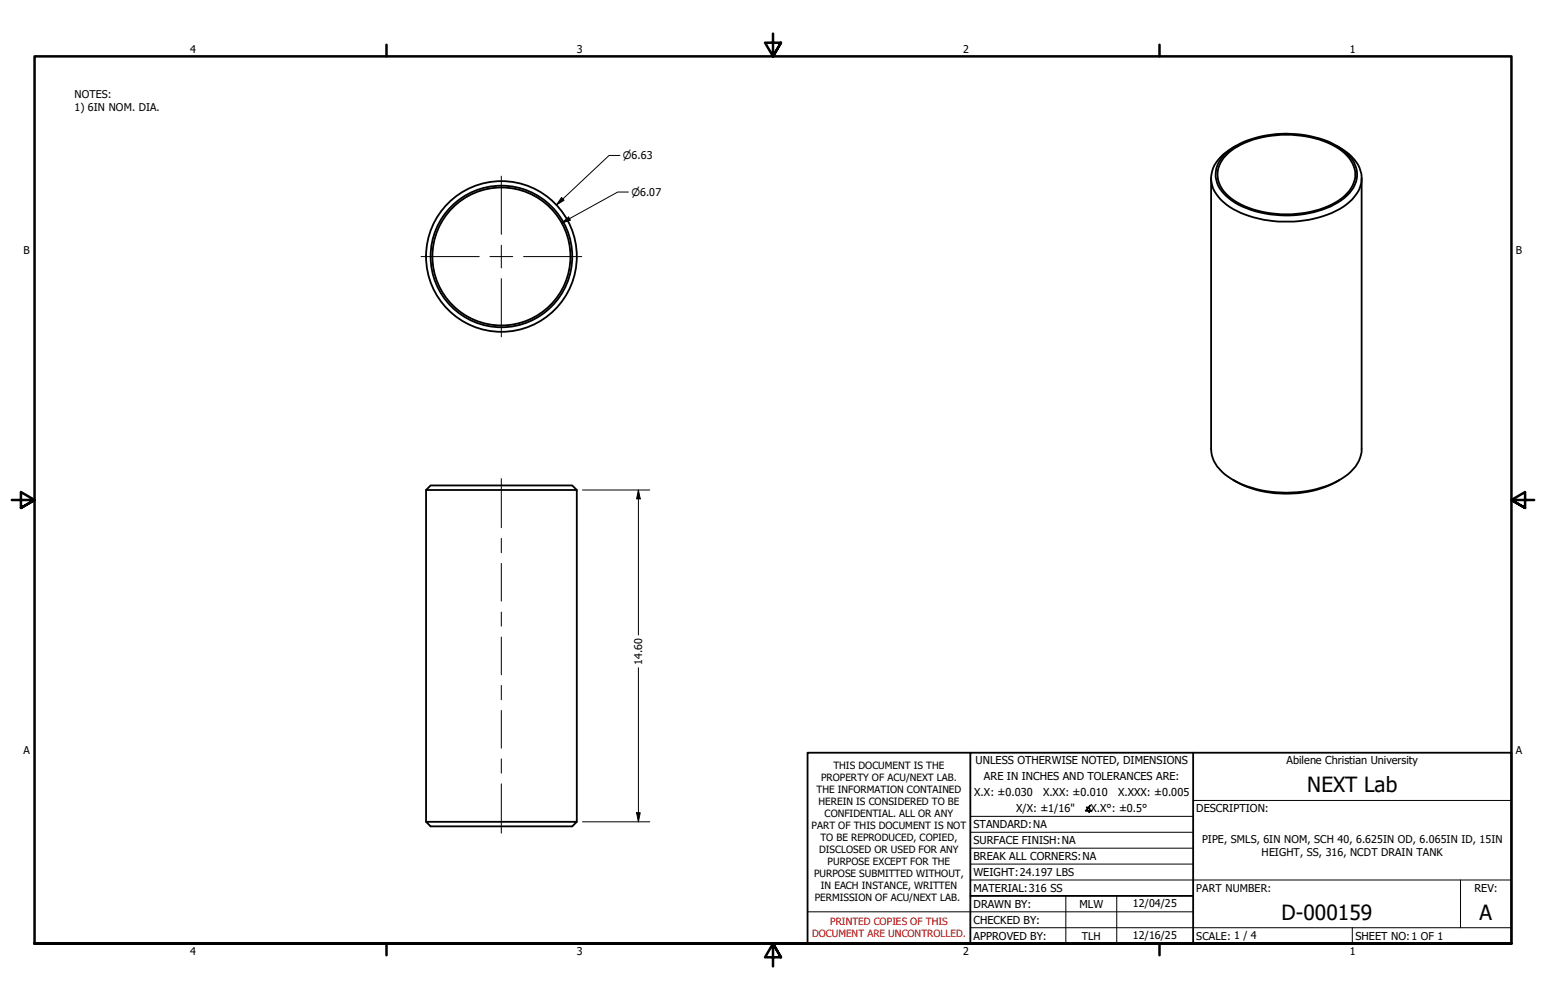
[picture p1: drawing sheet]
<svg xmlns="http://www.w3.org/2000/svg" width="432mm" height="279mm" viewBox="0 0 432 279" stroke-linecap="round" stroke-linejoin="round" font-family="sans-serif">
<!-- layer: Visible (ANSI) -->
<g fill="none" stroke="#000" stroke-width=".51">
<path d="M338.3 49.8v75.7a10.1 10.1 0 0 0 5.6 8.3 32.4 32.4 0 0 0 30.7 0 10.2 10.2 0 0 0 5.7-8.3v-75.7M341.9 43.2a23.9 23.9 0 0 1 15.8-5.8 28.8 28.8 0 0 1 16.3 3.7 9.2 9.2 0 0 1 5 8.2 10.4 10.4 0 0 1-6.3 7.8 30.7 30.7 0 0 1-27.6-.4 9.9 9.9 0 0 1-5.6-8.1 7.8 7.8 0 0 1 2.4-5.4zM342.4 43.4a21.9 21.9 0 0 1 14.2-5.6 26.5 26.5 0 0 1 18.9 4.9 7.3 7.3 0 0 1 1.8 9.9 17.7 17.7 0 0 1-11.3 6.6 28.8 28.8 0 0 1-22.1-3.8 7.8 7.8 0 0 1-3.1-9.7zM345.3 40.7a12.6 12.6 0 0 0-6.7 7.1 8.2 8.2 0 0 0 3.1 8.7 27.3 27.3 0 0 0 18.3 5.4 26.9 26.9 0 0 0 16.9-5.4 8.2 8.2 0 0 0 2.4-10.4 14.2 14.2 0 0 0-6-5.4M119 136.9h42.1M344.4 134.1a30.8 30.8 0 0 0 29.7 0M119 229.6h42.1l-1.3 1.3h-39.5zM119 229.6v-92.7l1.3-1.3h39.5l1.3 1.3v92.7"/>
<circle cx="140.1" cy="71.7" r="21.1"/>
<circle cx="140.1" cy="71.7" r="19.3"/>
<circle cx="140.1" cy="71.7" r="19.8"/>
</g>
<!-- layer: Border (ANSI) -->
<path d="M107.9 12.5v3.2M215.9 9.4v6.3l-2.2-3.8h4.4l-2.2 3.8 2.2-3.8M323.8 12.5v3.2M3.3 139.7h6.4l-3.9-2.2v4.4l3.9-2.2-3.9 2.2M428.5 139.7h-6.4l3.9-2.2v4.4l-3.9-2.2 3.9 2.2M9.7 263.7v-248h412.4v248h-412.4h412.4M107.9 263.7v3.2M218.1 267.5l-2.2-3.8 2.2 3.8h-4.4l2.2-3.8v6.3M323.8 263.7v3.2" fill="none" stroke="#000" stroke-width=".7"/>
<!-- layer: Title (ANSI) -->
<path d="M271 228.1h62.2M271 232.5h62.2M271 237h62.2M333.2 223.6h88.9M225.6 254.8h107.6M271 245.9h151.1M271 259.2h151.1M271 241.4h62.2M297.7 250.3v13.4M311.9 250.3v13.4M377.7 259.2v4.5M407.9 245.9v13.3" fill="none" stroke="#000" stroke-width=".28"/>
<path d="M271 210.3h-45.4v53.4h45.4M333.2 210.3h-62.2v53.4h62.2M333.2 210.3h88.9v53.4h-88.9zM271 250.3h62.2" fill="none" stroke="#000" stroke-width=".51"/>
<!-- layer: Centerline (ANSI) -->
<path d="M140 133.7v13.7M140 150.4v4M140 157.4v10.6M140 171v3.9M140 178v10.5M140 191.5v4M140 198.5v10.5M140 212v4M140 219v13.8" fill="none" stroke="#000" stroke-width=".28"/>
<!-- layer: Center Mark (ANSI) -->
<path d="M140 49.2v16.3M117.6 71.7h16.3M136.8 71.7h6.4M140 68.5v6.4M140 77.9v16.2M146.2 71.7h16.3" fill="none" stroke="#000" stroke-width=".28"/>
<!-- layer: Dimension (ANSI) -->
<path d="M156.8 55.2l.7 .7-2.1 1.4zM173.2 43.4h-3.1l-14.7 13.9M175.5 53.7h-3l-15.6 8.6M156.9 62.3l1.9-1.7 .5 .9zM162.7 136.9h18.8M178.3 136.9l.5 2.5h-1zM178.3 136.9v40.5M178.3 186.6v43M162.7 229.6h18.8M177.8 227.1h1l-.5 2.5z" fill="none" stroke="#000" stroke-width=".28"/>
<path d="M156.8 55.2l.7 .7-2.1 1.4zM156.9 62.3l1.9-1.7 .5 .9zM178.3 136.9l.5 2.5h-1zM177.8 227.1h1l-.5 2.5z" fill="#000"/>
<g font-size="5.8">
<text x="365.1" y="221.4">NEXT Lab</text>
<text x="357.9" y="256.9">D-000159</text>
<text x="413.3" y="256.9">A</text>
</g>
<g font-size="3">
<text x="53.1" y="14.7">4</text>
<text x="161.1" y="14.7">3</text>
<text x="269" y="14.7">2</text>
<text x="377" y="14.7">1</text>
<text x="20.8" y="27.4">NOTES:</text>
<text x="20.8" y="31.1">1) 6IN NOM. DIA.</text>
<text x="6.6" y="70.9">B</text>
<text x="423.4" y="70.9">B</text>
<text x="179.4" y="185.7" transform="rotate(-90 179.4 185.7)">14.60</text>
<text x="6.6" y="210.6">A</text>
<text x="272.5" y="213.4">UNLESS OTHERWISE NOTED, DIMENSIONS</text>
<text x="359.3" y="213.4">Abilene Christian University</text>
<text x="423.4" y="210.6">A</text>
<text x="274.8" y="218.1">ARE IN INCHES AND TOLERANCES ARE:</text>
<text x="272.1" y="222.5">X.X: ±0.030</text>
<text x="283.8" y="226.8">X/X: ±1/16&quot;</text>
<text x="291.3" y="222.5">X.XX: ±0.010</text>
<text x="303" y="226.8">∡X.X°: ±0.5°</text>
<text x="312.3" y="222.5">X.XXX: ±0.005</text>
<text x="334.1" y="226.9">DESCRIPTION:</text>
<text x="271.9" y="231.4">STANDARD:NA</text>
<text x="271.9" y="235.8">SURFACE FINISH:NA</text>
<text x="335.7" y="235.5">PIPE, SMLS, 6IN NOM, SCH 40, 6.625IN OD, 6.065IN ID, 15IN</text>
<text x="352.4" y="239.1">HEIGHT, SS, 316, NCDT DRAIN TANK</text>
<text x="271.9" y="244.7">WEIGHT:24.197 LBS</text>
<text x="271.9" y="240.3">BREAK ALL CORNERS:NA</text>
<text x="271.9" y="249.2">MATERIAL:316 SS</text>
<text x="334.1" y="249.2">PART NUMBER:</text>
<text x="411.8" y="249.2">REV:</text>
<text x="271.9" y="253.6">DRAWN BY:</text>
<text x="301.5" y="253.6">MLW</text>
<text x="316.4" y="253.4">12/04/25</text>
<text x="271.9" y="262.5">APPROVED BY:</text>
<text x="271.9" y="258.1">CHECKED BY:</text>
<text x="302.1" y="262.5">TLH</text>
<text x="316.4" y="262.3">12/16/25</text>
<text x="334.1" y="262.5">SCALE: 1 / 4</text>
<text x="378.6" y="262.5">SHEET NO:1 OF 1</text>
<text x="53.1" y="266.9">4</text>
<text x="161.1" y="266.9">3</text>
<text x="269" y="266.9">2</text>
<text x="377" y="266.9">1</text>
</g>
<g font-size="2.9">
<text x="173.9" y="44.5">⌀6.63</text>
<text x="176.3" y="54.7">⌀6.07</text>
</g>
<g font-size="2.8">
<text x="232.8" y="214.9">THIS DOCUMENT IS THE</text>
<text x="228" y="221.6">THE INFORMATION CONTAINED</text>
<text x="229.4" y="218.3">PROPERTY OF ACU/NEXT LAB.</text>
<text x="228.6" y="225">HEREIN IS CONSIDERED TO BE</text>
<text x="226.7" y="231.7">PART OF THIS DOCUMENT IS NOT</text>
<text x="230.3" y="228.3">CONFIDENTIAL. ALL OR ANY</text>
<text x="228.8" y="238.4">DISCLOSED OR USED FOR ANY</text>
<text x="229.2" y="235">TO BE REPRODUCED, COPIED,</text>
<text x="227.4" y="245">PURPOSE SUBMITTED WITHOUT,</text>
<text x="231.1" y="241.7">PURPOSE EXCEPT FOR THE</text>
<text x="227.6" y="251.8">PERMISSION OF ACU/NEXT LAB.</text>
<text x="229.2" y="248.4">IN EACH INSTANCE, WRITTEN</text>
</g>
<g font-size="2.8" fill="#f00">
<text x="226.8" y="261.9">DOCUMENT ARE UNCONTROLLED.</text>
<text x="231.9" y="258.6">PRINTED COPIES OF THIS</text>
</g>
</svg>
